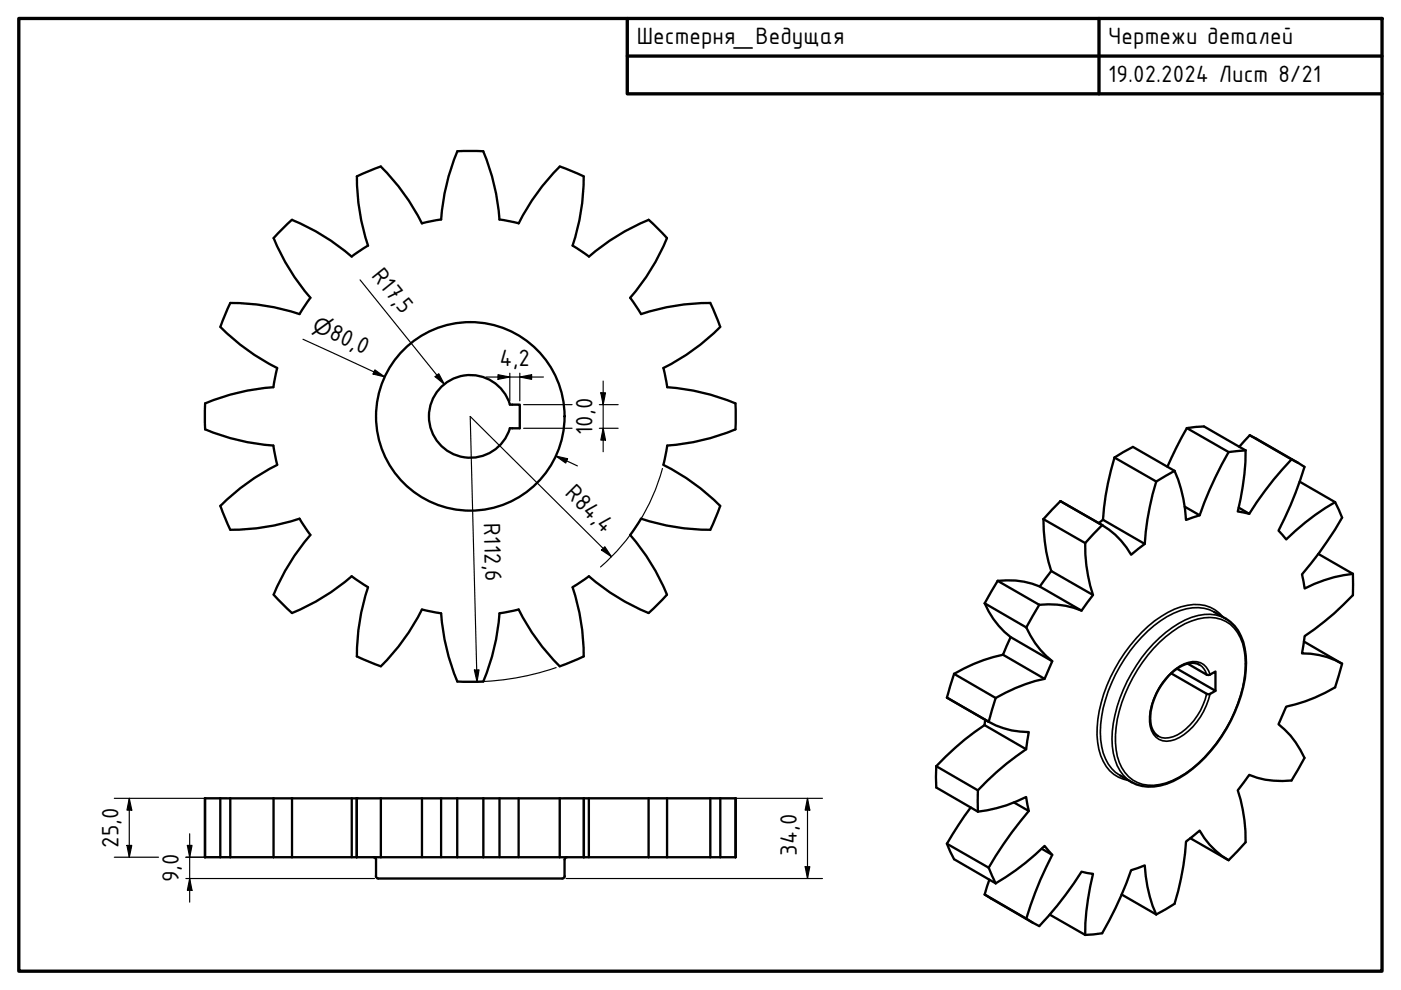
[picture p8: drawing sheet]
<svg xmlns="http://www.w3.org/2000/svg" width="297mm" height="210mm" viewBox="0 0 297 210" stroke-linecap="round" stroke-linejoin="round" font-family="sans-serif">
<!-- layer: Visible (ISO) -->
<g fill="none" stroke="#000" stroke-width=".49">
<path d="M75.7 37.4a45.9 45.9 0 0 0 2.3 14.7l-3.4 2.3M80.8 35.3l-5.2 2.1M80.8 35.3a45.9 45.9 0 0 1 8.7 12.1M97 32.1h5.5M97 32.1a45.9 45.9 0 0 0-3.5 14.5M102.5 32.1a46.4 46.4 0 0 1 3.4 14.4l4.1 .8M118.7 35.3a45.9 45.9 0 0 0-8.7 12.1M118.7 35.3l5.1 2.1a45.9 45.9 0 0 1-2.4 14.7M58 50.5a45.9 45.9 0 0 0 7.8 12.6l-2.3 3.5M61.9 46.6l-3.9 3.9M61.9 46.6a45.9 45.9 0 0 1 12.7 7.8M93.5 46.5l-4 .8"/>
<path d="M121.4 52.1l3.5 2.3M137.5 46.6a45.9 45.9 0 0 0-12.6 7.8M137.5 46.6l3.9 3.9M141.4 50.5a46.2 46.2 0 0 1-7.8 12.6l2.3 3.5M46.7 69.3a45.9 45.9 0 0 0 12.1 8.7l-.8 4.1a46.3 46.3 0 0 0-14.5 3.4M48.8 64.2l-2.1 5.1M48.9 64.2a45.9 45.9 0 0 1 14.6 2.4M135.9 66.6a46.8 46.8 0 0 1 14.7-2.4l2.1 5.1a45.9 45.9 0 0 1-12 8.7l.8 4.1a46.1 46.1 0 0 1 14.4 3.4v5.5a46.4 46.4 0 0 1-14.4 3.5l-.8 4M43.5 85.5v5.5M43.5 91a45.9 45.9 0 0 0 14.4 3.5l.9 4M58.8 98.6a45.9 45.9 0 0 0-12.1 8.7M108.1 85.8h2.1v5h-2.1"/>
<path d="M108.1 85.8a8.8 8.8 0 0 0-13.5-4.7 8.8 8.8 0 0 0 0 14.3 8.8 8.8 0 0 0 13.5-4.6M140.7 98.6a45.9 45.9 0 0 1 12 8.7M236.3 97a58.6 58.6 0 0 0-2.4 13.2M236.3 97l3.9-2.2 8.8 5M236.3 97l8.8 5.1M249 99.8l-3.9 2.3M251.6 90.8l-2.2 4-1.9 4.2M251.6 90.8l3.7-.4 8.8 5.1M251.6 90.8l8.9 5M260.5 95.8a79.3 79.3 0 0 0-6.1 13.5l-2.9 .9a29.8 29.8 0 0 0-2.5-10.4M264.1 95.5a51.7 51.7 0 0 1-1.7 12.9l2.5 .5a71.4 71.4 0 0 1 8.9-11.5M264.1 95.5l-3.6 .3"/>
<path d="M265 92.3l-2.3 2.4M265 92.3l8.8 5.1M265 92.3l10.2 5.8M273.8 97.4l2.8 1.6a80.1 80.1 0 0 1-5.5 13.5l1.6 1.9a51.3 51.3 0 0 1 10.4-7.9M46.7 107.2l2.1 5.1M48.9 112.3a45.9 45.9 0 0 0 14.6-2.3l2.3 3.4a46.3 46.3 0 0 0-7.8 12.7M150.6 112.3a46.7 46.7 0 0 1-14.7-2.3l-2.3 3.4a46.1 46.1 0 0 1 7.8 12.7l-3.9 3.9a46.3 46.3 0 0 1-12.6-7.8l-3.5 2.3M152.7 107.2l-2.1 5.2M221.2 110.1a36.2 36.2 0 0 0 1.7 11M221.2 110.1l8.9 5M224.8 106.3l-3.6 3.8M224.8 106.3h.1"/>
<path d="M224.8 106.3l9 5.1M230.1 115.1a33.1 33.1 0 0 0 1.6 11.1l-2.4 3.3a17.7 17.7 0 0 0-9-1.3M233.9 110.2l-1 .7M233.9 110.2l8.8 5.1M245.1 102.1a58.5 58.5 0 0 0-2.4 13.2l-2.9 2.3a17 17 0 0 0-6.1-6.3l-3.6 3.8M251.2 107.4l3.2 1.9M262.6 107.6l2.3 1.3M275.6 102.1l7.5 4.4M279.5 117.4l7.3 4.3M283.1 106.5l1.5 3.2a82.1 82.1 0 0 1-8.6 12.1l.6 3a29.3 29.3 0 0 1 10.2-3.1M58 126.1l3.9 3.9a45.9 45.9 0 0 0 12.7-7.8l3.4 2.3a47.1 47.1 0 0 0-2.3 14.7M75.6 139.2l5.1 2.1"/>
<path d="M93.5 130l-4-.8a45.9 45.9 0 0 1-8.7 12.1M93.5 130a45.9 45.9 0 0 0 3.5 14.5h5.5a46.1 46.1 0 0 0 3.4-14.5M121.4 124.5a46.6 46.6 0 0 1 2.4 14.7l-5.1 2.1a46 46 0 0 1-8.7-12.1l-4.1 .8M208.8 127.9a17.8 17.8 0 0 0 5.5 7.2l-1.6 3.7a33.5 33.5 0 0 0-10.4 4.1M208.8 127.9l8.8 5.1M211.5 123.2l-2.7 4.7M211.5 123.2l8.8 5M212.7 138.8l8.8 5.1M214.3 135.1l8.8 5.1M217.6 133a18.7 18.7 0 0 0 5.5 7.2l-1.6 3.7a34.4 34.4 0 0 0-10.4 4.1M220.3 128.2l-2.7 4.8M220.5 124.4l8.8 5.1"/>
<path d="M222.9 121.1l-2.4 3.3a17.2 17.2 0 0 0-9-1.2M222.9 121.1l8.8 5.1M257.4 129.8a10.2 10.2 0 0 1 6.2 6.3 22.2 22.2 0 0 1-1.8 14.8 30.4 30.4 0 0 1-11.6 14 10.2 10.2 0 0 1-10.3 .9l-2.4-1.4M276.5 136l8 4.7M286.8 121.7v4.5a57.6 57.6 0 0 1-10.2 8.7l-.6 3.6a16.8 16.8 0 0 1 8.6 2.2l-1.5 5a34.1 34.1 0 0 1-10.4 4.1l-1.6 3.8a17.9 17.9 0 0 1 5.5 7.1l-2.8 4.8a18.7 18.7 0 0 1-8.9-1.2l-2.5 3.3a33.6 33.6 0 0 1 1.7 11l-3.6 3.8a16.6 16.6 0 0 1-6.1-6.3l-2.9 2.3a56.4 56.4 0 0 1-2.5 13.2l-3.9 2.3M200.8 147.9v.1M200.8 147.9l8.9 5.2M202.3 142.9l-1.5 5M202.3 142.9l8.8 5.1M208.7 153.7a55.7 55.7 0 0 0-10.2 8.8M208.7 153.7l8.9 5.2M208.9 152.6l-.2 1.1"/>
<path d="M211.1 148l-1.5 5a17.2 17.2 0 0 0 8.5 2.2l-.5 3.7a59.1 59.1 0 0 0-10.3 8.7M249.6 141.8l8.1 4.7-1.1 .6-.6 .1-7.7-4.4M251.8 140.7l4 2.4h.6l1.3-.7v4.1M254.3 140.9a4.4 4.4 0 0 0-4.7 .9 13.4 13.4 0 0 0-5.6 11.8l.6 1.5 .9 1M43.5 169.3v12.5M46.7 169.3v12.5M48.8 169.3v12.5M58 169.3v12.5M61.9 169.3h13.7M61.9 169.3h-18.5v12.5h18.5M61.9 169.3v12.5M74.6 169.3v12.5"/>
<path d="M75.6 169.3h5.2M75.6 169.3v12.5M80.8 169.3h16.1M80.8 169.3v12.5M89.5 169.3v12.5M93.5 169.3v12.5M96.9 169.3h5.6M96.9 169.3v12.5M102.5 169.3h16.2M102.5 169.3v12.5M105.9 169.3v12.5M110 169.3v12.5"/>
<path d="M118.7 169.3h5.1M118.7 169.3v12.5M123.8 169.3h13.7M123.8 169.3v12.5M124.8 169.3v12.5M137.5 169.3h18.5v12.5h-18.5M137.5 169.3v12.5M141.4 169.3v12.5M150.6 169.3v12.5M152.7 169.3v12.5M155.9 169.3v12.5M198.5 162.5v4.5l8.8 5.1"/>
<path d="M198.5 162.5l8.8 5.1M200.8 178.9l1.5 3.3 8.8 5.1M200.8 178.9l8.8 5.1M205.8 171.2l-2.6 3.7-2.4 4M207.3 172.1a30.2 30.2 0 0 0 10.3-3.1l.5 2.9a81.2 81.2 0 0 0-8.5 12.1M207.3 167.6v4.5M215 170.1l3.1 1.8M220.9 180l2.2 1.3M252.4 177.7l8 4.7M61.9 181.8h13.7M75.6 181.8h5.2M79.2 181.8h.3l.2 .5"/>
<path d="M79.7 185.8l.1 .2 .4 .3h39l.3-.1 .2-.4M79.7 182.2v3.6M80.8 181.8h16.1M96.9 181.8h5.6M102.5 181.8h16.2M118.7 181.8h5.1M119.7 182.2v3.6M120.2 181.8l-.4 .2-.1 .3M123.8 181.8h13.7M208.8 189.7l8.8 5.1M208.8 189.7l10.1 5.9M209.6 184l1.5 3.3"/>
<path d="M209.8 186.5l-1 3.2M211.1 187.3a52.3 52.3 0 0 0 10.4-7.9l1.6 1.9a74.9 74.9 0 0 0-5.5 13.5M217.6 194.8l2.7 1.6a73.6 73.6 0 0 0 9-11.6l2.4 .5a55.6 55.6 0 0 0-1.6 12.9M222.6 193.9l7.5 4.3M237.8 189.7l7.3 4.2M245.1 193.9a28.7 28.7 0 0 1-2.4-10.4l-2.9 1a75.6 75.6 0 0 1-6.1 13.4l-3.6 .3"/>
<circle cx="99.7" cy="88.3" r="20"/>
</g>
<!-- layer: Visible Narrow (ISO) -->
<path d="M245.9 136.1a17.8 17.8 0 0 1 9.4-5.1 7.2 7.2 0 0 1 8.2 5.4 20.7 20.7 0 0 1-1.1 12.9 31 31 0 0 1-11.1 14.7 12 12 0 0 1-9.1 2.3 8.1 8.1 0 0 1-5.6-7.3 26.7 26.7 0 0 1 4.6-17 30.9 30.9 0 0 1 4.7-5.9zM257.4 129.8a9.1 9.1 0 0 0-8.6 .2 29.1 29.1 0 0 0-13.1 14.8 24 24 0 0 0-2.1 13.5 8.5 8.5 0 0 0 3.9 6.1M259.3 130.8a7.8 7.8 0 0 0-8.9-2.1 22.9 22.9 0 0 0-10.8 8.2 31.2 31.2 0 0 0-7 19 10.8 10.8 0 0 0 3.5 8.3l1 .6 2.2 .7M259.9 131.2a9 9 0 0 0-8.6 .2 30.1 30.1 0 0 0-14.4 18.4 18.3 18.3 0 0 0 0 12.5 7.8 7.8 0 0 0 3 3.5M254.3 140.9a3.3 3.3 0 0 1 1.5 2.2M255.8 147.1a12.9 12.9 0 0 1-7.1 9.1 3.7 3.7 0 0 1-3.2-.1M256.6 143a3.5 3.5 0 0 0-4.6-2.6 12.5 12.5 0 0 0-7.4 7.9 9.3 9.3 0 0 0-.4 6.6 3.5 3.5 0 0 0 4.9 1.9 14.1 14.1 0 0 0 7.5-9.7" fill="none" stroke="#000" stroke-width=".35"/>
<!-- layer: Visible (ISO) -->
<circle cx="75.6" cy="169.3" r=".25" fill="#000"/>
<!-- layer: Border (ISO) -->
<path d="M4 3.9h289v202h-289zM133 3.9v16h160M133 11.9h160M233 3.9v16" fill="none" stroke="#000" stroke-width=".71"/>
<!-- layer: Dimension (ISO) -->
<g fill="none" stroke="#000" stroke-width=".25">
<path d="M76.3 59.3l17.9 22.2M64.2 71.9l17.4 8M79.5 78.4l2.1 1.5-2.5-.6zM92.3 79.9l.7-.7 1.2 2.3zM103.1 79.9h12.1M105.6 79.4l2.5 .5-2.5 .5zM108.1 79.1v5.9M110.2 79.9l2.5-.5v1zM110.2 79.1v5.9M111 90.8h10.3M111 85.8h10.3M117.9 96.7l2.4 .6-.4 .9z"/>
<path d="M117.9 96.7l4.5 2.1M127.1 90.8h4M127.1 85.8h4M127.4 83.3h1l-.5 2.5zM127.9 90.8l.5 2.5h-1zM127.9 80.8v15M140.5 99.3a42.2 42.2 0 0 1-13.2 20.9M128.2 115.9l1.4 2.1-2.1-1.4zM129.6 118l-29.9-29.7 1.4 56.3M100.6 142.1l1-.1-.5 2.6zM117.9 141.5a56.3 56.3 0 0 1-19.9 3M24.2 169.3h23.8"/>
<path d="M26.9 179.2h1l-.5 2.6zM27.4 169.3l.5 2.5h-1zM27.4 169.3v12.5M39.7 179.2h1l-.5 2.6zM40.2 176.8v14.5M119.5 169.3h54.9M171.2 169.3l.5 2.5h-1zM171.2 169.3v17M24.2 181.8h9.4M39.4 186.3h40M39.4 181.8h40.5M40.2 186.3l.5 2.5h-1z"/>
<path d="M120 186.3h54.4M170.7 183.8h1l-.5 2.5z"/>
</g>
<g fill="#000">
<path d="M79.5 78.4l2.1 1.5-2.5-.6zM92.3 79.9l.7-.7 1.2 2.3zM110.2 79.9l2.5-.5v1zM105.6 79.4l2.5 .5-2.5 .5zM117.9 96.7l2.4 .6-.4 .9zM127.4 83.3h1l-.5 2.5zM127.9 90.8l.5 2.5h-1zM128.2 115.9l1.4 2.1-2.1-1.4zM100.6 142.1l1-.1-.5 2.6zM26.9 179.2h1l-.5 2.6zM27.4 169.3l.5 2.5h-1zM39.7 179.2h1l-.5 2.6z"/>
<path d="M171.2 169.3l.5 2.5h-1zM40.2 186.3l.5 2.5h-1zM170.7 183.8h1l-.5 2.5z"/>
</g>
<g font-size="5.4">
<text x="135" y="9.3">Шестерня_Ведущая</text>
<text x="235" y="9.4">Чертежи деталей</text>
<text x="235" y="17.4">19.02.2024 Лист 8/21</text>
<text x="78.6" y="58.5" transform="rotate(51 78.6 58.5)">R17,5</text>
<text x="69.6" y="71.6" transform="rotate(25 69.6 71.6)">80,0</text>
<text x="105.9" y="77.6">4,2</text>
<text x="125.6" y="92.2" transform="rotate(-90 125.6 92.2)">10,0</text>
<text x="119.6" y="104.8" transform="rotate(45 119.6 104.8)">R84,4</text>
<text x="102.6" y="110.9" transform="rotate(89 102.6 110.9)">R112,6</text>
<text x="25.1" y="179.8" transform="rotate(-90 25.1 179.8)">25,0</text>
<text x="168.9" y="181.4" transform="rotate(-90 168.9 181.4)">34,0</text>
<text x="37.9" y="187.1" transform="rotate(-90 37.9 187.1)">9,0</text>
</g>
<text font-size="4.6" x="66" y="70" transform="rotate(25 66 70)">⌀</text>
</svg>
